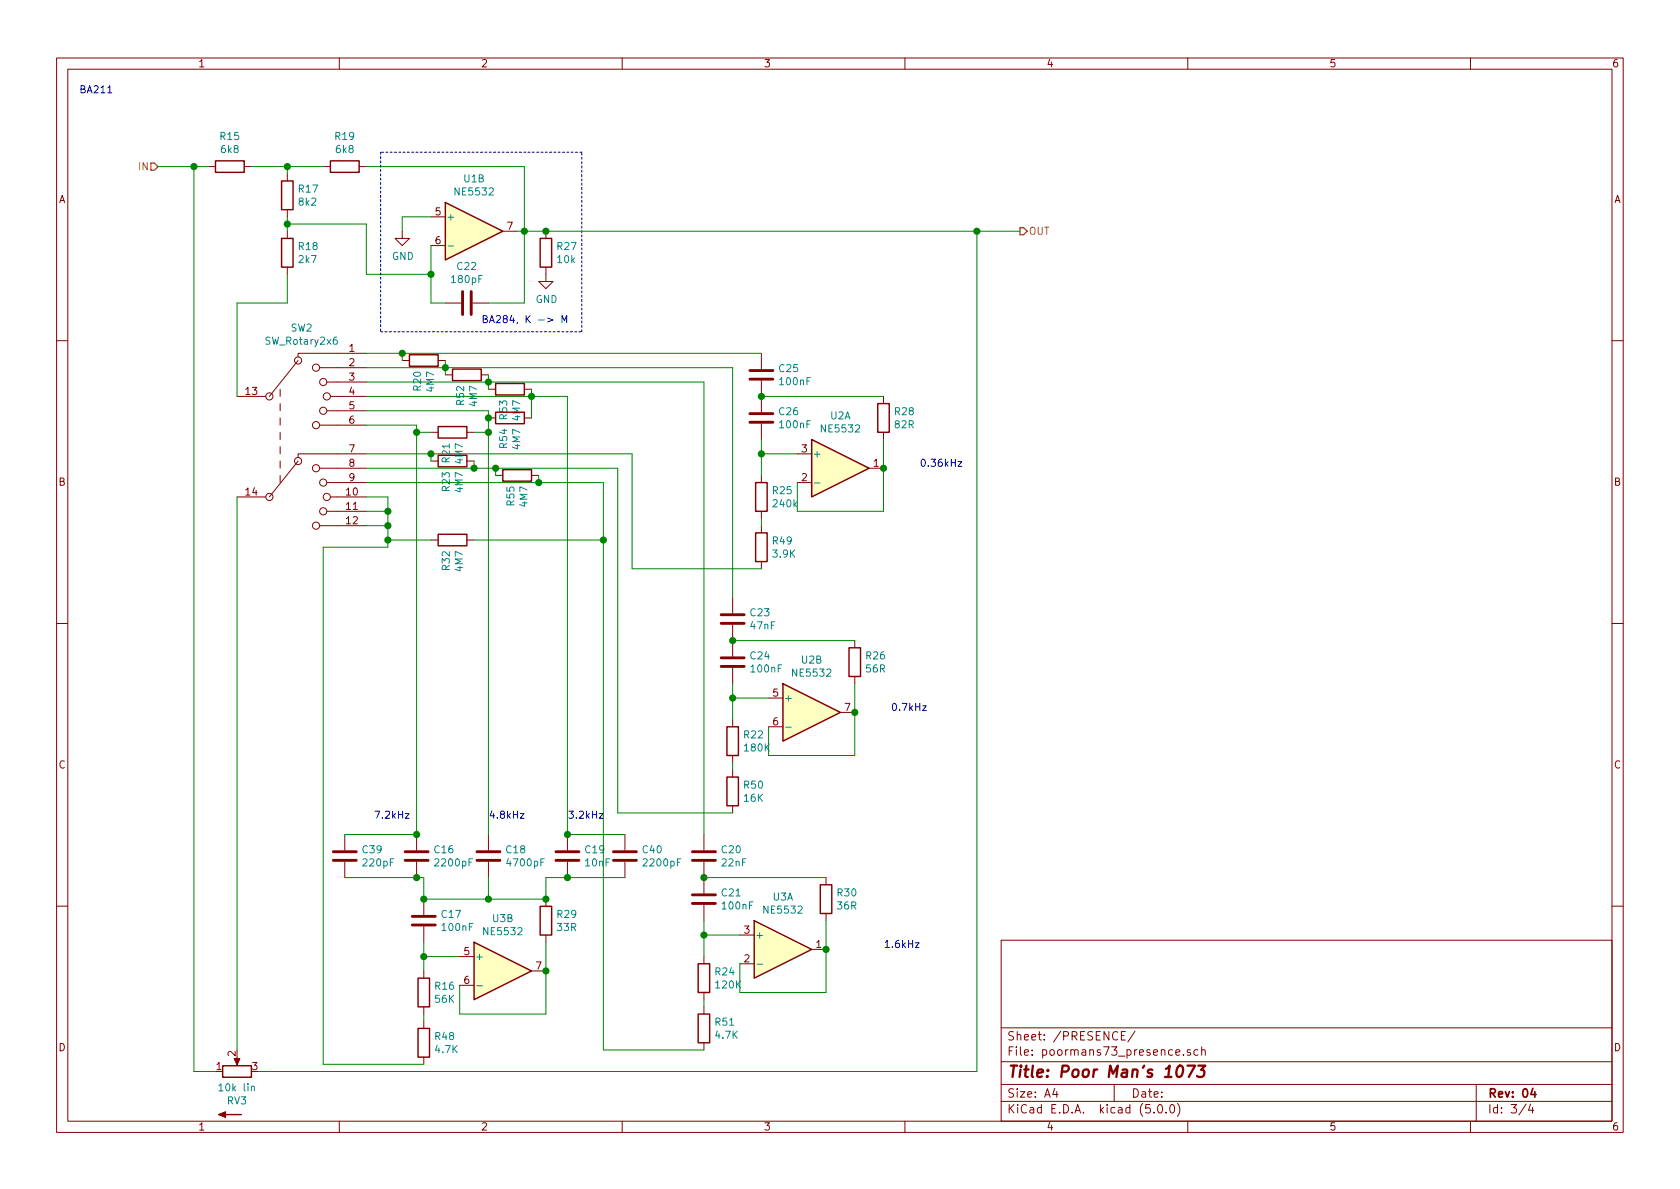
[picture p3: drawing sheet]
EESchema Schematic File Version 4
EELAYER 26 0
EELAYER END
$Descr A4 11693 8268
encoding utf-8
Sheet 3 4
Title "Poor Man's 1073"
Date ""
Rev "04"
Comp ""
Comment1 ""
Comment2 ""
Comment3 ""
Comment4 ""
$EndDescr
$Comp
L Device:R R?
U 1 1
P 3800 1750
AR Path="/5BD666DB" Ref="R?"  Part="1" 
AR Path="/5BD651BC/5BD666DB" Ref="R27"  Part="1" 
F 0 "R27" H 3870 1796 50  0000 L CNN
F 1 "10k" H 3870 1705 50  0000 L CNN
F 2 "Resistor_THT:R_Axial_DIN0207_L6.3mm_D2.5mm_P10.16mm_Horizontal" V 3730 1750 50  0001 C CNN
F 3 "~" H 3800 1750 50  0001 C CNN
	1    3800 1750
	1    0    0    -1  
$EndComp
$Comp
L Device:C C?
U 1 1
P 3250 2100
AR Path="/5BD666E2" Ref="C?"  Part="1" 
AR Path="/5BD651BC/5BD666E2" Ref="C22"  Part="1" 
F 0 "C22" V 3502 2100 50  0000 C CNN
F 1 "180pF" V 3411 2100 50  0000 C CNN
F 2 "Capacitor_THT:C_Rect_L10.0mm_W3.0mm_P7.50mm_MKS4" H 3288 1950 50  0001 C CNN
F 3 "~" H 3250 2100 50  0001 C CNN
	1    3250 2100
	0    -1   -1   0   
$EndComp
$Comp
L Device:R_POT RV?
U 1 1
P 1650 7450
AR Path="/5BD666E9" Ref="RV?"  Part="1" 
AR Path="/5BD651BC/5BD666E9" Ref="RV3"  Part="1" 
F 0 "RV3" V 1443 7450 50  0000 C CNN
F 1 "10k lin" V 1534 7450 50  0000 C CNN
F 2 "Connector_PinHeader_2.54mm:PinHeader_1x03_P2.54mm_Vertical" H 1650 7450 50  0001 C CNN
F 3 "~" H 1650 7450 50  0001 C CNN
	1    1650 7450
	0    -1   -1   0   
$EndComp
$Comp
L Device:C C?
U 1 1
P 5100 4300
AR Path="/5BD666F0" Ref="C?"  Part="1" 
AR Path="/5BD651BC/5BD666F0" Ref="C23"  Part="1" 
F 0 "C23" H 5215 4346 50  0000 L CNN
F 1 "47nF" H 5215 4255 50  0000 L CNN
F 2 "Capacitor_THT:C_Rect_L10.0mm_W3.0mm_P7.50mm_MKS4" H 5138 4150 50  0001 C CNN
F 3 "~" H 5100 4300 50  0001 C CNN
	1    5100 4300
	1    0    0    -1  
$EndComp
Wire Wire Line
	2800 1600 2800 1500
Wire Wire Line
	2800 1500 3000 1500
Wire Wire Line
	3600 1600 3650 1600
Wire Wire Line
	3000 1700 3000 1900
Wire Wire Line
	3000 2100 3100 2100
Wire Wire Line
	3400 2100 3650 2100
Wire Wire Line
	3650 2100 3650 1600
Connection ~ 3650 1600
Wire Wire Line
	3650 1600 3800 1600
$Comp
L Device:R R?
U 1 1
P 1600 1150
AR Path="/5BD66700" Ref="R?"  Part="1" 
AR Path="/5BD651BC/5BD66700" Ref="R15"  Part="1" 
F 0 "R15" V 1807 1150 50  0000 C CNN
F 1 "6k8" V 1716 1150 50  0000 C CNN
F 2 "Resistor_THT:R_Axial_DIN0207_L6.3mm_D2.5mm_P10.16mm_Horizontal" V 1530 1150 50  0001 C CNN
F 3 "~" H 1600 1150 50  0001 C CNN
	1    1600 1150
	0    -1   -1   0   
$EndComp
$Comp
L Device:R R?
U 1 1
P 2400 1150
AR Path="/5BD66707" Ref="R?"  Part="1" 
AR Path="/5BD651BC/5BD66707" Ref="R19"  Part="1" 
F 0 "R19" V 2607 1150 50  0000 C CNN
F 1 "6k8" V 2516 1150 50  0000 C CNN
F 2 "Resistor_THT:R_Axial_DIN0207_L6.3mm_D2.5mm_P10.16mm_Horizontal" V 2330 1150 50  0001 C CNN
F 3 "~" H 2400 1150 50  0001 C CNN
	1    2400 1150
	0    -1   -1   0   
$EndComp
$Comp
L Device:R R?
U 1 1
P 2000 1350
AR Path="/5BD6670E" Ref="R?"  Part="1" 
AR Path="/5BD651BC/5BD6670E" Ref="R17"  Part="1" 
F 0 "R17" H 2070 1396 50  0000 L CNN
F 1 "8k2" H 2070 1305 50  0000 L CNN
F 2 "Resistor_THT:R_Axial_DIN0207_L6.3mm_D2.5mm_P10.16mm_Horizontal" V 1930 1350 50  0001 C CNN
F 3 "~" H 2000 1350 50  0001 C CNN
	1    2000 1350
	1    0    0    -1  
$EndComp
$Comp
L Device:R R?
U 1 1
P 2000 1750
AR Path="/5BD66715" Ref="R?"  Part="1" 
AR Path="/5BD651BC/5BD66715" Ref="R18"  Part="1" 
F 0 "R18" H 2070 1796 50  0000 L CNN
F 1 "2k7" H 2070 1705 50  0000 L CNN
F 2 "Resistor_THT:R_Axial_DIN0207_L6.3mm_D2.5mm_P10.16mm_Horizontal" V 1930 1750 50  0001 C CNN
F 3 "~" H 2000 1750 50  0001 C CNN
	1    2000 1750
	1    0    0    -1  
$EndComp
Wire Wire Line
	3650 1150 3650 1600
Wire Wire Line
	2000 1550 2550 1550
Wire Wire Line
	2550 1550 2550 1900
Wire Wire Line
	2550 1900 3000 1900
Wire Wire Line
	2000 1550 2000 1600
Connection ~ 3000 1900
Wire Wire Line
	3000 1900 3000 2100
Connection ~ 3800 1600
Text Notes 550  650  0    50   ~ 0
BA211
Text Notes 3350 2250 0    50   ~ 0
BA284, K -> M
$Comp
L Switch:SW_Rotary2x6 SW?
U 1 1
P 2050 3050
AR Path="/5BD66728" Ref="SW?"  Part="1" 
AR Path="/5BD651BC/5BD66728" Ref="SW2"  Part="1" 
F 0 "SW2" H 2100 3828 50  0000 C CNN
F 1 "SW_Rotary2x6" H 2100 3737 50  0000 C CNN
F 2 "Connector_PinHeader_2.54mm:PinHeader_1x07_P2.54mm_Vertical" H 1950 3650 50  0001 C CNN
F 3 "http://cdn-reichelt.de/documents/datenblatt/C200/DS-Serie%23LOR.pdf" H 1950 3650 50  0001 C CNN
	1    2050 3050
	1    0    0    -1  
$EndComp
$Comp
L Device:C C?
U 1 1
P 5100 4600
AR Path="/5BD6672F" Ref="C?"  Part="1" 
AR Path="/5BD651BC/5BD6672F" Ref="C24"  Part="1" 
F 0 "C24" H 5215 4646 50  0000 L CNN
F 1 "100nF" H 5215 4555 50  0000 L CNN
F 2 "Capacitor_THT:C_Rect_L10.0mm_W3.0mm_P7.50mm_MKS4" H 5138 4450 50  0001 C CNN
F 3 "~" H 5100 4600 50  0001 C CNN
	1    5100 4600
	1    0    0    -1  
$EndComp
$Comp
L Device:R R?
U 1 1
P 5950 4600
AR Path="/5BD66736" Ref="R?"  Part="1" 
AR Path="/5BD651BC/5BD66736" Ref="R26"  Part="1" 
F 0 "R26" H 6020 4646 50  0000 L CNN
F 1 "56R" H 6020 4555 50  0000 L CNN
F 2 "Resistor_THT:R_Axial_DIN0207_L6.3mm_D2.5mm_P10.16mm_Horizontal" V 5880 4600 50  0001 C CNN
F 3 "~" H 5950 4600 50  0001 C CNN
	1    5950 4600
	1    0    0    -1  
$EndComp
Wire Wire Line
	5950 5250 5350 5250
Wire Wire Line
	5350 5250 5350 5050
$Comp
L Device:R R?
U 1 1
P 5100 5150
AR Path="/5BD6673F" Ref="R?"  Part="1" 
AR Path="/5BD651BC/5BD6673F" Ref="R22"  Part="1" 
F 0 "R22" H 5170 5196 50  0000 L CNN
F 1 "180K" H 5170 5105 50  0000 L CNN
F 2 "Resistor_THT:R_Axial_DIN0207_L6.3mm_D2.5mm_P10.16mm_Horizontal" V 5030 5150 50  0001 C CNN
F 3 "~" H 5100 5150 50  0001 C CNN
	1    5100 5150
	1    0    0    -1  
$EndComp
Wire Wire Line
	5100 4750 5100 4850
Wire Wire Line
	5350 4850 5100 4850
Connection ~ 5100 4850
Wire Wire Line
	5100 4850 5100 5000
$Comp
L Amplifier_Operational:NE5532 U?
U 2 1
P 3300 1600
AR Path="/5BD6674B" Ref="U?"  Part="2" 
AR Path="/5BD651BC/5BD6674B" Ref="U1"  Part="2" 
F 0 "U1" H 3300 1967 50  0000 C CNN
F 1 "NE5532" H 3300 1876 50  0000 C CNN
F 2 "Package_DIP:DIP-8_W7.62mm" H 3300 1600 50  0001 C CNN
F 3 "http://www.ti.com/lit/ds/symlink/ne5532.pdf" H 3300 1600 50  0001 C CNN
	2    3300 1600
	1    0    0    -1  
$EndComp
Wire Wire Line
	2550 1150 3650 1150
Wire Notes Line
	2650 1050 2650 2300
Wire Wire Line
	1350 1150 1450 1150
Wire Notes Line
	2650 2300 4050 2300
Wire Notes Line
	4050 2300 4050 1050
Wire Notes Line
	4050 1050 2650 1050
$Comp
L power:GND #PWR?
U 1 1
P 3800 1900
AR Path="/5BD66790" Ref="#PWR?"  Part="1" 
AR Path="/5BD651BC/5BD66790" Ref="#PWR05"  Part="1" 
F 0 "#PWR05" H 3800 1650 50  0001 C CNN
F 1 "GND" H 3805 1727 50  0000 C CNN
F 2 "" H 3800 1900 50  0001 C CNN
F 3 "" H 3800 1900 50  0001 C CNN
	1    3800 1900
	1    0    0    -1  
$EndComp
$Comp
L power:GND #PWR?
U 1 1
P 2800 1600
AR Path="/5BD66796" Ref="#PWR?"  Part="1" 
AR Path="/5BD651BC/5BD66796" Ref="#PWR04"  Part="1" 
F 0 "#PWR04" H 2800 1350 50  0001 C CNN
F 1 "GND" H 2805 1427 50  0000 C CNN
F 2 "" H 2800 1600 50  0001 C CNN
F 3 "" H 2800 1600 50  0001 C CNN
	1    2800 1600
	1    0    0    -1  
$EndComp
Wire Wire Line
	5950 4750 5950 4950
$Comp
L Amplifier_Operational:NE5532 U?
U 2 1
P 5650 4950
AR Path="/5BD6679D" Ref="U?"  Part="1" 
AR Path="/5BD651BC/5BD6679D" Ref="U2"  Part="2" 
F 0 "U2" H 5650 5317 50  0000 C CNN
F 1 "NE5532" H 5650 5226 50  0000 C CNN
F 2 "Package_DIP:DIP-8_W7.62mm" H 5650 4950 50  0001 C CNN
F 3 "http://www.ti.com/lit/ds/symlink/ne5532.pdf" H 5650 4950 50  0001 C CNN
	2    5650 4950
	1    0    0    -1  
$EndComp
Connection ~ 5950 4950
Wire Wire Line
	5950 4950 5950 5250
$Comp
L Graphic:SYM_Arrow_Small #SYM?
U 1 1
P 1600 7750
AR Path="/5BD667A6" Ref="#SYM?"  Part="1" 
AR Path="/5BD651BC/5BD667A6" Ref="#SYM3"  Part="1" 
F 0 "#SYM3" H 1600 7810 50  0001 C CNN
F 1 "SYM_Arrow_Small" H 1610 7700 50  0001 C CNN
F 2 "" H 1600 7750 50  0001 C CNN
F 3 "~" H 1600 7750 50  0001 C CNN
	1    1600 7750
	-1   0    0    1   
$EndComp
Wire Wire Line
	1650 3450 1650 7300
Wire Wire Line
	1500 7450 1350 7450
Wire Wire Line
	1350 1150 1350 7450
$Comp
L Device:C C?
U 1 1
P 5300 2600
AR Path="/5BD6CD08" Ref="C?"  Part="1" 
AR Path="/5BD651BC/5BD6CD08" Ref="C25"  Part="1" 
F 0 "C25" H 5415 2646 50  0000 L CNN
F 1 "100nF" H 5415 2555 50  0000 L CNN
F 2 "Capacitor_THT:C_Rect_L10.0mm_W3.0mm_P7.50mm_MKS4" H 5338 2450 50  0001 C CNN
F 3 "~" H 5300 2600 50  0001 C CNN
	1    5300 2600
	1    0    0    -1  
$EndComp
$Comp
L Device:C C?
U 1 1
P 5300 2900
AR Path="/5BD6CD0E" Ref="C?"  Part="1" 
AR Path="/5BD651BC/5BD6CD0E" Ref="C26"  Part="1" 
F 0 "C26" H 5415 2946 50  0000 L CNN
F 1 "100nF" H 5415 2855 50  0000 L CNN
F 2 "Capacitor_THT:C_Rect_L10.0mm_W3.0mm_P7.50mm_MKS4" H 5338 2750 50  0001 C CNN
F 3 "~" H 5300 2900 50  0001 C CNN
	1    5300 2900
	1    0    0    -1  
$EndComp
$Comp
L Device:R R?
U 1 1
P 6150 2900
AR Path="/5BD6CD14" Ref="R?"  Part="1" 
AR Path="/5BD651BC/5BD6CD14" Ref="R28"  Part="1" 
F 0 "R28" H 6220 2946 50  0000 L CNN
F 1 "82R" H 6220 2855 50  0000 L CNN
F 2 "Resistor_THT:R_Axial_DIN0207_L6.3mm_D2.5mm_P10.16mm_Horizontal" V 6080 2900 50  0001 C CNN
F 3 "~" H 6150 2900 50  0001 C CNN
	1    6150 2900
	1    0    0    -1  
$EndComp
Wire Wire Line
	6150 3550 5550 3550
Wire Wire Line
	5550 3550 5550 3350
$Comp
L Device:R R?
U 1 1
P 5300 3450
AR Path="/5BD6CD1C" Ref="R?"  Part="1" 
AR Path="/5BD651BC/5BD6CD1C" Ref="R25"  Part="1" 
F 0 "R25" H 5370 3496 50  0000 L CNN
F 1 "240k" H 5370 3405 50  0000 L CNN
F 2 "Resistor_THT:R_Axial_DIN0207_L6.3mm_D2.5mm_P10.16mm_Horizontal" V 5230 3450 50  0001 C CNN
F 3 "~" H 5300 3450 50  0001 C CNN
	1    5300 3450
	1    0    0    -1  
$EndComp
Wire Wire Line
	5300 2750 6150 2750
Wire Wire Line
	5300 3050 5300 3150
Wire Wire Line
	5550 3150 5300 3150
Connection ~ 5300 3150
Wire Wire Line
	5300 3150 5300 3300
Connection ~ 5300 2750
Wire Wire Line
	6150 3050 6150 3250
$Comp
L Amplifier_Operational:NE5532 U?
U 1 1
P 5850 3250
AR Path="/5BD6CD2D" Ref="U?"  Part="1" 
AR Path="/5BD651BC/5BD6CD2D" Ref="U2"  Part="1" 
F 0 "U2" H 5850 3617 50  0000 C CNN
F 1 "NE5532" H 5850 3526 50  0000 C CNN
F 2 "Package_DIP:DIP-8_W7.62mm" H 5850 3250 50  0001 C CNN
F 3 "http://www.ti.com/lit/ds/symlink/ne5532.pdf" H 5850 3250 50  0001 C CNN
	1    5850 3250
	1    0    0    -1  
$EndComp
Connection ~ 6150 3250
Wire Wire Line
	6150 3250 6150 3550
$Comp
L Device:C C?
U 1 1
P 4900 5950
AR Path="/5BD6DF71" Ref="C?"  Part="1" 
AR Path="/5BD651BC/5BD6DF71" Ref="C20"  Part="1" 
F 0 "C20" H 5015 5996 50  0000 L CNN
F 1 "22nF" H 5015 5905 50  0000 L CNN
F 2 "Capacitor_THT:C_Rect_L10.0mm_W3.0mm_P7.50mm_MKS4" H 4938 5800 50  0001 C CNN
F 3 "~" H 4900 5950 50  0001 C CNN
	1    4900 5950
	1    0    0    -1  
$EndComp
$Comp
L Device:C C?
U 1 1
P 4900 6250
AR Path="/5BD6DF77" Ref="C?"  Part="1" 
AR Path="/5BD651BC/5BD6DF77" Ref="C21"  Part="1" 
F 0 "C21" H 5015 6296 50  0000 L CNN
F 1 "100nF" H 5015 6205 50  0000 L CNN
F 2 "Capacitor_THT:C_Rect_L10.0mm_W3.0mm_P7.50mm_MKS4" H 4938 6100 50  0001 C CNN
F 3 "~" H 4900 6250 50  0001 C CNN
	1    4900 6250
	1    0    0    -1  
$EndComp
$Comp
L Device:R R?
U 1 1
P 5750 6250
AR Path="/5BD6DF7D" Ref="R?"  Part="1" 
AR Path="/5BD651BC/5BD6DF7D" Ref="R30"  Part="1" 
F 0 "R30" H 5820 6296 50  0000 L CNN
F 1 "36R" H 5820 6205 50  0000 L CNN
F 2 "Resistor_THT:R_Axial_DIN0207_L6.3mm_D2.5mm_P10.16mm_Horizontal" V 5680 6250 50  0001 C CNN
F 3 "~" H 5750 6250 50  0001 C CNN
	1    5750 6250
	1    0    0    -1  
$EndComp
Wire Wire Line
	5750 6900 5150 6900
Wire Wire Line
	5150 6900 5150 6700
$Comp
L Device:R R?
U 1 1
P 4900 6800
AR Path="/5BD6DF85" Ref="R?"  Part="1" 
AR Path="/5BD651BC/5BD6DF85" Ref="R24"  Part="1" 
F 0 "R24" H 4970 6846 50  0000 L CNN
F 1 "120K" H 4970 6755 50  0000 L CNN
F 2 "Resistor_THT:R_Axial_DIN0207_L6.3mm_D2.5mm_P10.16mm_Horizontal" V 4830 6800 50  0001 C CNN
F 3 "~" H 4900 6800 50  0001 C CNN
	1    4900 6800
	1    0    0    -1  
$EndComp
Wire Wire Line
	4900 6100 5750 6100
Wire Wire Line
	4900 6400 4900 6500
Wire Wire Line
	5150 6500 4900 6500
Connection ~ 4900 6500
Wire Wire Line
	4900 6500 4900 6650
Connection ~ 4900 6100
Wire Wire Line
	5750 6400 5750 6600
$Comp
L Amplifier_Operational:NE5532 U?
U 1 1
P 5450 6600
AR Path="/5BD6DF92" Ref="U?"  Part="1" 
AR Path="/5BD651BC/5BD6DF92" Ref="U3"  Part="1" 
F 0 "U3" H 5450 6967 50  0000 C CNN
F 1 "NE5532" H 5450 6876 50  0000 C CNN
F 2 "Package_DIP:DIP-8_W7.62mm" H 5450 6600 50  0001 C CNN
F 3 "http://www.ti.com/lit/ds/symlink/ne5532.pdf" H 5450 6600 50  0001 C CNN
	1    5450 6600
	1    0    0    -1  
$EndComp
Connection ~ 5750 6600
Wire Wire Line
	5750 6600 5750 6900
$Comp
L Device:C C?
U 1 1
P 2900 5950
AR Path="/5BD6F1E6" Ref="C?"  Part="1" 
AR Path="/5BD651BC/5BD6F1E6" Ref="C16"  Part="1" 
F 0 "C16" H 3015 5996 50  0000 L CNN
F 1 "2200pF" H 3015 5905 50  0000 L CNN
F 2 "Capacitor_THT:C_Rect_L10.0mm_W3.0mm_P7.50mm_MKS4" H 2938 5800 50  0001 C CNN
F 3 "~" H 2900 5950 50  0001 C CNN
	1    2900 5950
	1    0    0    -1  
$EndComp
$Comp
L Device:C C?
U 1 1
P 2950 6400
AR Path="/5BD6F1EC" Ref="C?"  Part="1" 
AR Path="/5BD651BC/5BD6F1EC" Ref="C17"  Part="1" 
F 0 "C17" H 3065 6446 50  0000 L CNN
F 1 "100nF" H 3065 6355 50  0000 L CNN
F 2 "Capacitor_THT:C_Rect_L10.0mm_W3.0mm_P7.50mm_MKS4" H 2988 6250 50  0001 C CNN
F 3 "~" H 2950 6400 50  0001 C CNN
	1    2950 6400
	1    0    0    -1  
$EndComp
$Comp
L Device:R R?
U 1 1
P 3800 6400
AR Path="/5BD6F1F2" Ref="R?"  Part="1" 
AR Path="/5BD651BC/5BD6F1F2" Ref="R29"  Part="1" 
F 0 "R29" H 3870 6446 50  0000 L CNN
F 1 "33R" H 3870 6355 50  0000 L CNN
F 2 "Resistor_THT:R_Axial_DIN0207_L6.3mm_D2.5mm_P10.16mm_Horizontal" V 3730 6400 50  0001 C CNN
F 3 "~" H 3800 6400 50  0001 C CNN
	1    3800 6400
	1    0    0    -1  
$EndComp
Wire Wire Line
	3800 7050 3200 7050
Wire Wire Line
	3200 7050 3200 6850
$Comp
L Device:R R?
U 1 1
P 2950 6900
AR Path="/5BD6F1FA" Ref="R?"  Part="1" 
AR Path="/5BD651BC/5BD6F1FA" Ref="R16"  Part="1" 
F 0 "R16" H 3020 6946 50  0000 L CNN
F 1 "56K" H 3020 6855 50  0000 L CNN
F 2 "Resistor_THT:R_Axial_DIN0207_L6.3mm_D2.5mm_P10.16mm_Horizontal" V 2880 6900 50  0001 C CNN
F 3 "~" H 2950 6900 50  0001 C CNN
	1    2950 6900
	1    0    0    -1  
$EndComp
Wire Wire Line
	2950 6550 2950 6650
Wire Wire Line
	3200 6650 2950 6650
Wire Wire Line
	3800 6550 3800 6750
$Comp
L Amplifier_Operational:NE5532 U?
U 2 1
P 3500 6750
AR Path="/5BD6F207" Ref="U?"  Part="1" 
AR Path="/5BD651BC/5BD6F207" Ref="U3"  Part="2" 
F 0 "U3" H 3500 7117 50  0000 C CNN
F 1 "NE5532" H 3500 7026 50  0000 C CNN
F 2 "Package_DIP:DIP-8_W7.62mm" H 3500 6750 50  0001 C CNN
F 3 "http://www.ti.com/lit/ds/symlink/ne5532.pdf" H 3500 6750 50  0001 C CNN
	2    3500 6750
	1    0    0    -1  
$EndComp
Connection ~ 3800 6750
Wire Wire Line
	3800 6750 3800 7050
Text HLabel 1100 1150 0    50   Input ~ 0
IN
Text HLabel 7100 1600 2    50   Output ~ 0
OUT
Wire Wire Line
	1350 1150 1100 1150
Connection ~ 1350 1150
$Comp
L Device:C C?
U 1 1
P 3400 5950
AR Path="/5BD7BFED" Ref="C?"  Part="1" 
AR Path="/5BD651BC/5BD7BFED" Ref="C18"  Part="1" 
F 0 "C18" H 3515 5996 50  0000 L CNN
F 1 "4700pF" H 3515 5905 50  0000 L CNN
F 2 "Capacitor_THT:C_Rect_L10.0mm_W3.0mm_P7.50mm_MKS4" H 3438 5800 50  0001 C CNN
F 3 "~" H 3400 5950 50  0001 C CNN
	1    3400 5950
	1    0    0    -1  
$EndComp
$Comp
L Device:C C?
U 1 1
P 3950 5950
AR Path="/5BD7C04F" Ref="C?"  Part="1" 
AR Path="/5BD651BC/5BD7C04F" Ref="C19"  Part="1" 
F 0 "C19" H 4065 5996 50  0000 L CNN
F 1 "10nF" H 4065 5905 50  0000 L CNN
F 2 "Capacitor_THT:C_Rect_L10.0mm_W3.0mm_P7.50mm_MKS4" H 3988 5800 50  0001 C CNN
F 3 "~" H 3950 5950 50  0001 C CNN
	1    3950 5950
	1    0    0    -1  
$EndComp
Wire Wire Line
	6800 7450 6800 1600
Wire Wire Line
	6800 1600 7100 1600
Wire Wire Line
	1800 7450 6800 7450
Wire Wire Line
	3800 1600 6800 1600
Connection ~ 6800 1600
Wire Wire Line
	2000 2100 1650 2100
Wire Wire Line
	1650 2100 1650 2750
Wire Wire Line
	2000 1900 2000 2100
Wire Wire Line
	2000 1550 2000 1500
Wire Wire Line
	1750 1150 2000 1150
Connection ~ 2000 1550
Wire Wire Line
	2000 1200 2000 1150
Connection ~ 2000 1150
Wire Wire Line
	2000 1150 2250 1150
Wire Wire Line
	2950 6750 2950 6650
Connection ~ 2950 6650
Wire Wire Line
	2950 6250 3400 6250
$Comp
L Device:C C?
U 1 1
P 4350 5950
AR Path="/5BC9B89D" Ref="C?"  Part="1" 
AR Path="/5BD651BC/5BC9B89D" Ref="C40"  Part="1" 
F 0 "C40" H 4465 5996 50  0000 L CNN
F 1 "2200pF" H 4465 5905 50  0000 L CNN
F 2 "Capacitor_THT:C_Rect_L10.0mm_W3.0mm_P7.50mm_MKS4" H 4388 5800 50  0001 C CNN
F 3 "~" H 4350 5950 50  0001 C CNN
	1    4350 5950
	1    0    0    -1  
$EndComp
$Comp
L Device:C C?
U 1 1
P 2400 5950
AR Path="/5BC9B901" Ref="C?"  Part="1" 
AR Path="/5BD651BC/5BC9B901" Ref="C39"  Part="1" 
F 0 "C39" H 2515 5996 50  0000 L CNN
F 1 "220pF" H 2515 5905 50  0000 L CNN
F 2 "Capacitor_THT:C_Rect_L10.0mm_W3.0mm_P7.50mm_MKS4" H 2438 5800 50  0001 C CNN
F 3 "~" H 2400 5950 50  0001 C CNN
	1    2400 5950
	1    0    0    -1  
$EndComp
Wire Wire Line
	3950 5800 4350 5800
Wire Wire Line
	4350 6100 3950 6100
Wire Wire Line
	3950 6100 3800 6100
Wire Wire Line
	3800 6100 3800 6250
Connection ~ 3950 6100
Connection ~ 3800 6250
Wire Wire Line
	3400 6100 3400 6250
Connection ~ 3400 6250
Wire Wire Line
	3400 6250 3800 6250
Wire Wire Line
	2950 6250 2950 6100
Wire Wire Line
	2950 6100 2900 6100
Connection ~ 2950 6250
Wire Wire Line
	2900 6100 2400 6100
Connection ~ 2900 6100
Wire Wire Line
	2400 5800 2900 5800
Connection ~ 2900 5800
Connection ~ 3950 5800
$Comp
L Device:R R?
U 1 1
P 5300 3800
AR Path="/5BCB0AF9" Ref="R?"  Part="1" 
AR Path="/5BD651BC/5BCB0AF9" Ref="R49"  Part="1" 
F 0 "R49" H 5370 3846 50  0000 L CNN
F 1 "3.9K" H 5370 3755 50  0000 L CNN
F 2 "Resistor_THT:R_Axial_DIN0207_L6.3mm_D2.5mm_P10.16mm_Horizontal" V 5230 3800 50  0001 C CNN
F 3 "~" H 5300 3800 50  0001 C CNN
	1    5300 3800
	1    0    0    -1  
$EndComp
$Comp
L Device:R R?
U 1 1
P 5100 5500
AR Path="/5BCB2943" Ref="R?"  Part="1" 
AR Path="/5BD651BC/5BCB2943" Ref="R50"  Part="1" 
F 0 "R50" H 5170 5546 50  0000 L CNN
F 1 "16K" H 5170 5455 50  0000 L CNN
F 2 "Resistor_THT:R_Axial_DIN0207_L6.3mm_D2.5mm_P10.16mm_Horizontal" V 5030 5500 50  0001 C CNN
F 3 "~" H 5100 5500 50  0001 C CNN
	1    5100 5500
	1    0    0    -1  
$EndComp
Wire Wire Line
	5100 5300 5100 5350
Wire Wire Line
	5300 3600 5300 3650
$Comp
L Device:R R?
U 1 1
P 4900 7150
AR Path="/5BCB667B" Ref="R?"  Part="1" 
AR Path="/5BD651BC/5BCB667B" Ref="R51"  Part="1" 
F 0 "R51" H 4970 7196 50  0000 L CNN
F 1 "4.7K" H 4970 7105 50  0000 L CNN
F 2 "Resistor_THT:R_Axial_DIN0207_L6.3mm_D2.5mm_P10.16mm_Horizontal" V 4830 7150 50  0001 C CNN
F 3 "~" H 4900 7150 50  0001 C CNN
	1    4900 7150
	1    0    0    -1  
$EndComp
Wire Wire Line
	4900 6950 4900 7000
$Comp
L Device:R R?
U 1 1
P 2950 7250
AR Path="/5BCB865A" Ref="R?"  Part="1" 
AR Path="/5BD651BC/5BCB865A" Ref="R48"  Part="1" 
F 0 "R48" H 3020 7296 50  0000 L CNN
F 1 "4.7K" H 3020 7205 50  0000 L CNN
F 2 "Resistor_THT:R_Axial_DIN0207_L6.3mm_D2.5mm_P10.16mm_Horizontal" V 2880 7250 50  0001 C CNN
F 3 "~" H 2950 7250 50  0001 C CNN
	1    2950 7250
	1    0    0    -1  
$EndComp
Wire Wire Line
	2950 7050 2950 7100
Text Notes 6400 3250 0    50   ~ 0
0.36kHz
Text Notes 6200 4950 0    50   ~ 0
0.7kHz
Connection ~ 5100 4450
Wire Wire Line
	5100 4450 5950 4450
Wire Wire Line
	5100 2550 5100 4150
Wire Wire Line
	2550 2650 3400 2650
Wire Wire Line
	4900 2650 4900 5800
Wire Wire Line
	3950 2750 3950 5800
Wire Wire Line
	3400 2850 3400 2900
Wire Wire Line
	2900 2950 2900 3000
Wire Wire Line
	2950 7400 2250 7400
Wire Wire Line
	2700 3650 2550 3650
Wire Wire Line
	2700 3650 2700 3550
Wire Wire Line
	2700 3550 2550 3550
Connection ~ 2700 3650
Wire Wire Line
	2700 3550 2700 3450
Wire Wire Line
	2700 3450 2550 3450
Connection ~ 2700 3550
Wire Wire Line
	2700 3800 2250 3800
Wire Wire Line
	2700 3800 2700 3750
Wire Wire Line
	2250 3800 2250 7400
Wire Wire Line
	5300 3950 4400 3950
Wire Wire Line
	4400 3950 4400 3150
Wire Wire Line
	4400 3150 3000 3150
Wire Wire Line
	2550 3250 3300 3250
Wire Wire Line
	4300 3250 4300 5650
Wire Wire Line
	4300 5650 5100 5650
Wire Wire Line
	4200 3350 3750 3350
Wire Wire Line
	4200 7300 4200 3750
Wire Wire Line
	4200 7300 4900 7300
Wire Wire Line
	2550 2950 2900 2950
Wire Wire Line
	2550 2850 3400 2850
Wire Wire Line
	2550 2750 3700 2750
Wire Wire Line
	2550 2550 3100 2550
Wire Wire Line
	2550 2450 2800 2450
$Comp
L Device:R R?
U 1 1
P 2950 2500
AR Path="/5BDBF5E9" Ref="R?"  Part="1" 
AR Path="/5BD651BC/5BDBF5E9" Ref="R20"  Part="1" 
F 0 "R20" H 3020 2546 50  0000 L CNN
F 1 "4M7" H 3020 2455 50  0000 L CNN
F 2 "Resistor_THT:R_Axial_DIN0207_L6.3mm_D2.5mm_P10.16mm_Horizontal" V 2880 2500 50  0001 C CNN
F 3 "~" H 2950 2500 50  0001 C CNN
	1    2950 2500
	0    -1   1    0   
$EndComp
Wire Wire Line
	2800 2450 2800 2500
Connection ~ 2800 2450
Wire Wire Line
	2800 2450 5300 2450
Wire Wire Line
	3100 2500 3100 2550
Connection ~ 3100 2550
Wire Wire Line
	3100 2550 5100 2550
$Comp
L Device:R R?
U 1 1
P 3250 2600
AR Path="/5BDC616D" Ref="R?"  Part="1" 
AR Path="/5BD651BC/5BDC616D" Ref="R52"  Part="1" 
F 0 "R52" H 3320 2646 50  0000 L CNN
F 1 "4M7" H 3320 2555 50  0000 L CNN
F 2 "Resistor_THT:R_Axial_DIN0207_L6.3mm_D2.5mm_P10.16mm_Horizontal" V 3180 2600 50  0001 C CNN
F 3 "~" H 3250 2600 50  0001 C CNN
	1    3250 2600
	0    -1   1    0   
$EndComp
Wire Wire Line
	3100 2550 3100 2600
Wire Wire Line
	3400 2600 3400 2650
Connection ~ 3400 2650
Wire Wire Line
	3400 2650 4900 2650
$Comp
L Device:R R?
U 1 1
P 3550 2700
AR Path="/5BDCD389" Ref="R?"  Part="1" 
AR Path="/5BD651BC/5BDCD389" Ref="R53"  Part="1" 
F 0 "R53" H 3620 2746 50  0000 L CNN
F 1 "4M7" H 3620 2655 50  0000 L CNN
F 2 "Resistor_THT:R_Axial_DIN0207_L6.3mm_D2.5mm_P10.16mm_Horizontal" V 3480 2700 50  0001 C CNN
F 3 "~" H 3550 2700 50  0001 C CNN
	1    3550 2700
	0    -1   1    0   
$EndComp
Wire Wire Line
	3400 2650 3400 2700
Wire Wire Line
	3700 2700 3700 2750
Connection ~ 3700 2750
Wire Wire Line
	3700 2750 3950 2750
$Comp
L Device:R R?
U 1 1
P 3550 2900
AR Path="/5BDD4B69" Ref="R?"  Part="1" 
AR Path="/5BD651BC/5BDD4B69" Ref="R54"  Part="1" 
F 0 "R54" H 3620 2946 50  0000 L CNN
F 1 "4M7" H 3620 2855 50  0000 L CNN
F 2 "Resistor_THT:R_Axial_DIN0207_L6.3mm_D2.5mm_P10.16mm_Horizontal" V 3480 2900 50  0001 C CNN
F 3 "~" H 3550 2900 50  0001 C CNN
	1    3550 2900
	0    -1   1    0   
$EndComp
Connection ~ 3400 2900
Wire Wire Line
	3400 2900 3400 3000
Wire Wire Line
	3700 2750 3700 2900
$Comp
L Device:R R?
U 1 1
P 3150 3000
AR Path="/5BDD8B01" Ref="R?"  Part="1" 
AR Path="/5BD651BC/5BDD8B01" Ref="R21"  Part="1" 
F 0 "R21" H 3220 3046 50  0000 L CNN
F 1 "4M7" H 3220 2955 50  0000 L CNN
F 2 "Resistor_THT:R_Axial_DIN0207_L6.3mm_D2.5mm_P10.16mm_Horizontal" V 3080 3000 50  0001 C CNN
F 3 "~" H 3150 3000 50  0001 C CNN
	1    3150 3000
	0    -1   1    0   
$EndComp
Wire Wire Line
	3000 3000 2900 3000
Connection ~ 2900 3000
Wire Wire Line
	2900 3000 2900 5800
Wire Wire Line
	3300 3000 3400 3000
Connection ~ 3400 3000
Wire Wire Line
	3400 3000 3400 5800
$Comp
L Device:R R?
U 1 1
P 3150 3200
AR Path="/5BDE1B36" Ref="R?"  Part="1" 
AR Path="/5BD651BC/5BDE1B36" Ref="R23"  Part="1" 
F 0 "R23" H 3220 3246 50  0000 L CNN
F 1 "4M7" H 3220 3155 50  0000 L CNN
F 2 "Resistor_THT:R_Axial_DIN0207_L6.3mm_D2.5mm_P10.16mm_Horizontal" V 3080 3200 50  0001 C CNN
F 3 "~" H 3150 3200 50  0001 C CNN
	1    3150 3200
	0    -1   1    0   
$EndComp
$Comp
L Device:R R?
U 1 1
P 3600 3300
AR Path="/5BDE1BA6" Ref="R?"  Part="1" 
AR Path="/5BD651BC/5BDE1BA6" Ref="R55"  Part="1" 
F 0 "R55" H 3670 3346 50  0000 L CNN
F 1 "4M7" H 3670 3255 50  0000 L CNN
F 2 "Resistor_THT:R_Axial_DIN0207_L6.3mm_D2.5mm_P10.16mm_Horizontal" V 3530 3300 50  0001 C CNN
F 3 "~" H 3600 3300 50  0001 C CNN
	1    3600 3300
	0    -1   1    0   
$EndComp
$Comp
L Device:R R?
U 1 1
P 3150 3750
AR Path="/5BDE1C26" Ref="R?"  Part="1" 
AR Path="/5BD651BC/5BDE1C26" Ref="R32"  Part="1" 
F 0 "R32" H 3220 3796 50  0000 L CNN
F 1 "4M7" H 3220 3705 50  0000 L CNN
F 2 "Resistor_THT:R_Axial_DIN0207_L6.3mm_D2.5mm_P10.16mm_Horizontal" V 3080 3750 50  0001 C CNN
F 3 "~" H 3150 3750 50  0001 C CNN
	1    3150 3750
	0    -1   1    0   
$EndComp
Wire Wire Line
	3000 3150 3000 3200
Connection ~ 3000 3150
Wire Wire Line
	3000 3150 2550 3150
Wire Wire Line
	3300 3200 3300 3250
Connection ~ 3300 3250
Wire Wire Line
	3300 3250 3450 3250
Wire Wire Line
	3450 3250 3450 3300
Connection ~ 3450 3250
Wire Wire Line
	3450 3250 4300 3250
Wire Wire Line
	3750 3300 3750 3350
Connection ~ 3750 3350
Wire Wire Line
	3750 3350 2550 3350
Wire Wire Line
	4200 3750 3300 3750
Connection ~ 4200 3750
Wire Wire Line
	4200 3750 4200 3350
Wire Wire Line
	3000 3750 2700 3750
Connection ~ 2700 3750
Wire Wire Line
	2700 3750 2700 3650
Text Notes 6150 6600 0    50   ~ 0
1.6kHz
Text Notes 3950 5700 0    50   ~ 0
3.2kHz
Text Notes 3400 5700 0    50   ~ 0
4.8kHz
Text Notes 2600 5700 0    50   ~ 0
7.2kHz
$EndSCHEMATC
